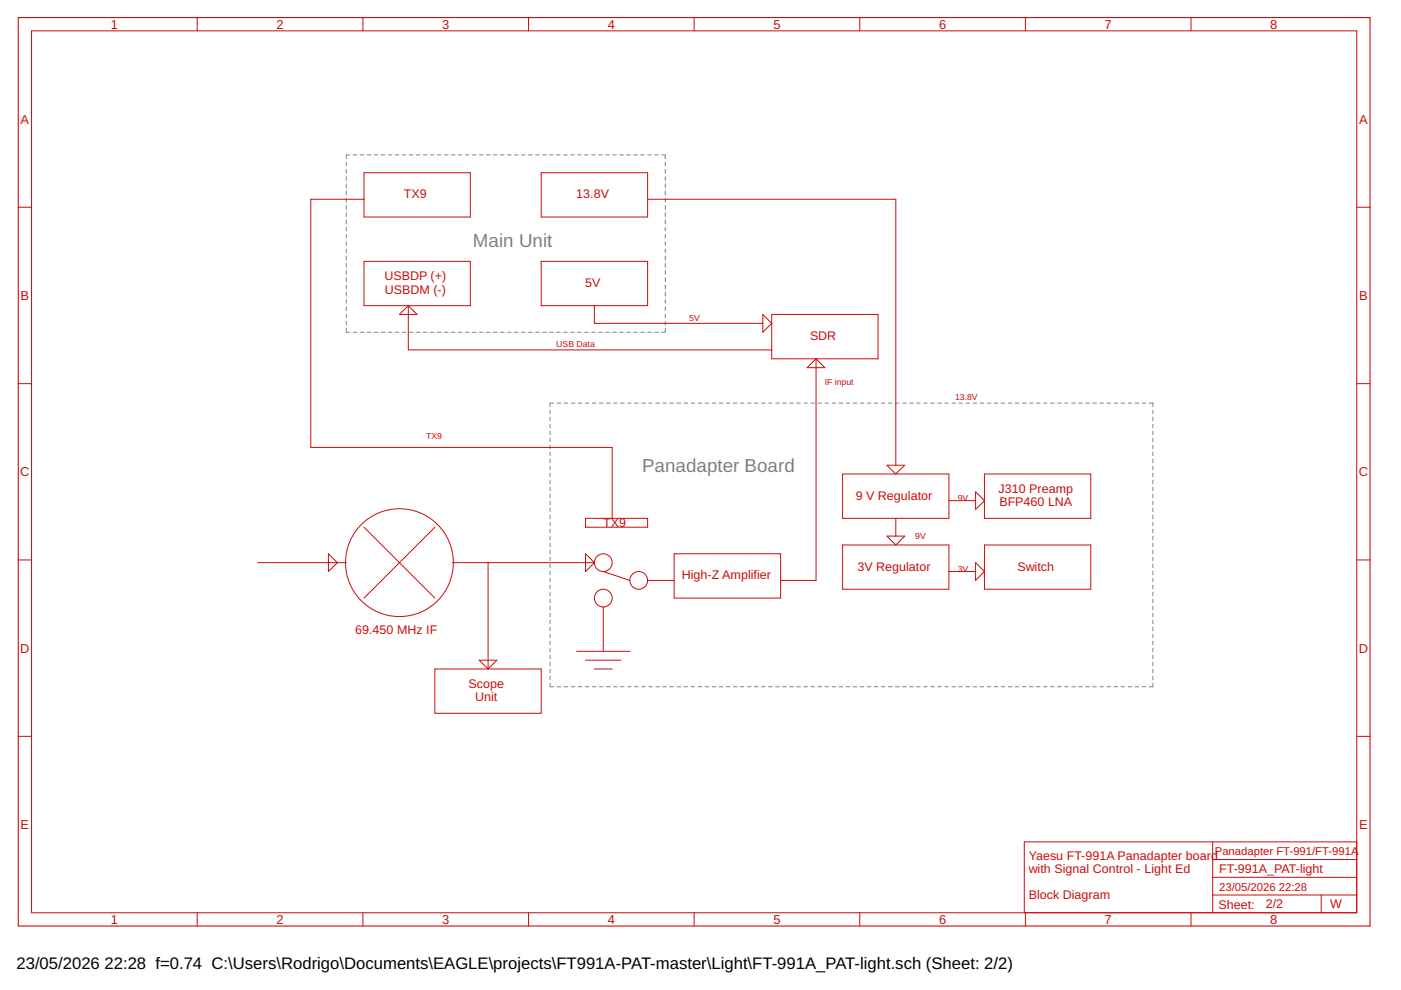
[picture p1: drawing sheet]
<svg xmlns="http://www.w3.org/2000/svg" width="297mm" height="210mm" viewBox="0 0 297 210" stroke-linecap="round" stroke-linejoin="round" font-family="sans-serif">
<g fill="none" stroke="#808080" stroke-width=".21">
<path d="M73.4 34.4v.8M73.4 35.9v.8M73.4 37.5v.7M73.4 39v.8M74.1 32.9h-.7v.8M74.9 32.9h.7M76.4 32.9h.7M77.9 32.9h.7M79.4 32.9h.7M80.8 32.9h.8M82.3 32.9h.8M83.8 32.9h.8"/>
<path d="M85.3 32.9h.7M86.8 32.9h.7M88.3 32.9h.7M89.8 32.9h.7M91.2 32.9h.8M92.7 32.9h.8M94.2 32.9h.8M95.7 32.9h.8M97.2 32.9h.7M98.7 32.9h.7M100.2 32.9h.7M101.7 32.9h.7"/>
<path d="M103.1 32.9h.8M104.6 32.9h.8M106.1 32.9h.8M107.6 32.9h.8M109.1 32.9h.7M110.6 32.9h.7M112.1 32.9h.7M113.6 32.9h.7M115 32.9h.8M116.5 32.9h.8M118 32.9h.8M119.5 32.9h.7"/>
<path d="M121 32.9h.7M122.5 32.9h.7M124 32.9h.7M125.5 32.9h.7M126.9 32.9h.8M128.4 32.9h.8M129.9 32.9h.8M131.4 32.9h.7M132.9 32.9h.7M134.4 32.9h.7M135.8 32.9h.8M137.4 32.9h.7"/>
<path d="M138.8 32.9h.8M140.3 32.9h.8v.8M141.1 34.4v.8M141.1 35.9v.8M141.1 37.5v.7M141.1 39v.8M73.4 40.5v.8M73.4 42.1v.7M73.4 43.6v.8M73.4 45.1v.8M73.4 46.7v.8M73.4 48.2v.8"/>
<path d="M73.4 49.7v.8M73.4 51.2v.8M73.4 52.8v.8M73.4 54.3v.8M73.4 55.9v.7M73.4 57.4v.8M73.4 58.9v.8M141.1 40.5v.8M141.1 42.1v.7M141.1 43.6v.8M141.1 45.1v.8M141.1 46.7v.8"/>
<path d="M141.1 48.2v.8M141.1 49.7v.8M141.1 51.2v.8M141.1 52.8v.8M141.1 54.3v.8M141.1 55.9v.7M141.1 57.4v.8M141.1 58.9v.8M73.4 69.6v.8h.7M73.4 60.5v.7M73.4 62v.8M73.4 63.5v.8"/>
<path d="M73.4 65v.8M73.4 66.6v.8M73.4 68.1v.8M74.9 70.4h.7M76.4 70.4h.7M77.9 70.4h.7M79.4 70.4h.7M80.8 70.4h.8M82.3 70.4h.8M83.8 70.4h.8M85.3 70.4h.7M86.8 70.4h.7"/>
<path d="M88.3 70.4h.7M89.8 70.4h.7M91.2 70.4h.8M92.7 70.4h.8M94.2 70.4h.8M95.7 70.4h.8M97.2 70.4h.7M98.7 70.4h.7M100.2 70.4h.7M101.7 70.4h.7M103.1 70.4h.8M104.6 70.4h.8"/>
<path d="M106.1 70.4h.8M107.6 70.4h.8M109.1 70.4h.7M110.6 70.4h.7M112.1 70.4h.7M113.6 70.4h.7M115 70.4h.8M116.5 70.4h.8M118 70.4h.8M119.5 70.4h.7M121 70.4h.7M122.5 70.4h.7"/>
<path d="M124 70.4h.7M125.5 70.4h.7M126.9 70.4h.8M128.4 70.4h.8M129.9 70.4h.8M131.4 70.4h.7M132.9 70.4h.7M134.4 70.4h.7M135.8 70.4h.8M137.4 70.4h.7M138.8 70.4h.8M141.1 60.5v.7"/>
<path d="M141.1 62v.8M141.1 63.5v.8M141.1 65v.8M141.1 66.6v.8M141.1 68.1v.8M141.1 69.6v.8h-.8M116.6 87v.7M116.6 88.4v.8M116.6 89.9v.8M116.6 91.4v.8M116.6 92.9v.7M116.6 94.4v.7"/>
<path d="M116.6 95.9v.7M116.6 97.3v.8M116.6 98.8v.8M117.4 85.5h-.8v.7M118.1 85.5h.8M119.6 85.5h.8M121.1 85.5h.8M122.6 85.5h.8M124.1 85.5h.8M125.6 85.5h.7M127.1 85.5h.7M128.6 85.5h.7"/>
<path d="M130.1 85.5h.7M131.6 85.5h.7M133.1 85.5h.7M134.6 85.5h.7M136.1 85.5h.7M137.6 85.5h.7M139 85.5h.8M140.5 85.5h.8M142 85.5h.8M143.5 85.5h.8M145 85.5h.8M146.5 85.5h.8"/>
<path d="M148 85.5h.8M149.5 85.5h.8M151 85.5h.8M152.5 85.5h.7M154 85.5h.7M155.5 85.5h.8M157 85.5h.7M158.5 85.5h.7M160 85.5h.7M161.5 85.5h.7M163 85.5h.7M164.5 85.5h.7"/>
<path d="M165.9 85.5h.8M167.4 85.5h.8M168.9 85.5h.8M170.4 85.5h.8M171.9 85.5h.8M173.4 85.5h.8M174.9 85.5h.8M176.4 85.5h.8M177.9 85.5h.8M179.4 85.5h.7M180.9 85.5h.8M182.4 85.5h.8"/>
<path d="M183.9 85.5h.7M185.4 85.5h.7M186.9 85.5h.7M188.4 85.5h.7M189.9 85.5h.7M191.4 85.5h.7M192.8 85.5h.8M194.4 85.5h.7M195.8 85.5h.8M197.3 85.5h.8M198.8 85.5h.8M200.3 85.5h.8"/>
<path d="M201.8 85.5h.8M203.3 85.5h.8M204.8 85.5h.8M206.3 85.5h.8M207.8 85.5h.8M209.3 85.5h.8M210.8 85.5h.7M212.3 85.5h.7M213.8 85.5h.7M215.3 85.5h.7M216.8 85.5h.7M218.3 85.5h.7"/>
<path d="M219.8 85.5h.7M221.3 85.5h.7M222.7 85.5h.8M224.2 85.5h.8M225.7 85.5h.8M227.2 85.5h.8M228.7 85.5h.8M230.2 85.5h.8M231.7 85.5h.8M233.2 85.5h.8M234.7 85.5h.8M236.2 85.5h.7"/>
<path d="M237.7 85.5h.7M239.2 85.5h.7M240.7 85.5h.7M242.2 85.5h.7M243.7 85.5h.7v.7M244.4 87v.7M244.4 88.4v.8M244.4 89.9v.8M244.4 91.4v.8M244.4 92.9v.7M244.4 94.4v.7M244.4 95.9v.7"/>
<path d="M244.4 97.3v.8M244.4 98.8v.8M116.6 100.3v.8M116.6 101.8v.8M116.6 103.3v.7M116.6 104.8v.7M116.6 106.3v.7M116.6 107.7v.8M116.6 109.2v.8M116.6 110.7v.8M116.6 112.2v.7M116.6 113.7v.7"/>
<path d="M116.6 115.2v.7M116.6 116.6v.8M116.6 118.1v.8M116.6 119.6v.8M244.4 100.3v.8M244.4 101.8v.8M244.4 103.3v.7M244.4 104.8v.7M244.4 106.3v.7M244.4 107.7v.8M244.4 109.2v.8M244.4 110.7v.8"/>
<path d="M244.4 112.2v.7M244.4 113.7v.7M244.4 115.2v.7M244.4 116.6v.8M244.4 118.1v.8M244.4 119.6v.8M116.6 121.1v.8M116.6 122.6v.7M116.6 124.1v.7M116.6 125.6v.7M116.6 127v.8M116.6 128.5v.8"/>
<path d="M116.6 130v.8M116.6 131.5v.7M116.6 133v.7M116.6 134.5v.7M116.6 136v.7M116.6 137.4v.8M116.6 138.9v.8M244.4 121.1v.8M244.4 122.6v.7M244.4 124.1v.7M244.4 125.6v.7M244.4 127v.8"/>
<path d="M244.4 128.5v.8M244.4 130v.8M244.4 131.5v.7M244.4 133v.7M244.4 134.5v.7M244.4 136v.7M244.4 137.4v.8M244.4 138.9v.8M116.6 140.4v.8M116.6 141.9v.7M116.6 143.4v.7M116.6 144.9v.7h.8"/>
<path d="M118.1 145.6h.8M119.6 145.6h.8M121.1 145.6h.8M122.6 145.6h.8M124.1 145.6h.8M125.6 145.6h.7M127.1 145.6h.7M128.6 145.6h.7M130.1 145.6h.7M131.6 145.6h.7M133.1 145.6h.7M134.6 145.6h.7"/>
<path d="M136.1 145.6h.7M137.6 145.6h.7M139 145.6h.8M140.5 145.6h.8M142 145.6h.8M143.5 145.6h.8M145 145.6h.8M146.5 145.6h.8M148 145.6h.8M149.5 145.6h.8M151 145.6h.8M152.5 145.6h.7"/>
<path d="M154 145.6h.7M155.5 145.6h.8M157 145.6h.7M158.5 145.6h.7M160 145.6h.7M161.5 145.6h.7M163 145.6h.7M164.5 145.6h.7M165.9 145.6h.8M167.4 145.6h.8M168.9 145.6h.8M170.4 145.6h.8"/>
<path d="M171.9 145.6h.8M173.4 145.6h.8M174.9 145.6h.8M176.4 145.6h.8M177.9 145.6h.8M179.4 145.6h.7M180.9 145.6h.8M182.4 145.6h.8M183.9 145.6h.7M185.4 145.6h.7M186.9 145.6h.7M188.4 145.6h.7"/>
<path d="M189.9 145.6h.7M191.4 145.6h.7M192.8 145.6h.8M194.4 145.6h.7M195.8 145.6h.8M197.3 145.6h.8M198.8 145.6h.8M200.3 145.6h.8M201.8 145.6h.8M203.3 145.6h.8M204.8 145.6h.8M206.3 145.6h.8"/>
<path d="M207.8 145.6h.8M209.3 145.6h.8M210.8 145.6h.7M212.3 145.6h.7M213.8 145.6h.7M215.3 145.6h.7M216.8 145.6h.7M218.3 145.6h.7M219.8 145.6h.7M221.3 145.6h.7M222.7 145.6h.8M224.2 145.6h.8"/>
<path d="M225.7 145.6h.8M227.2 145.6h.8M228.7 145.6h.8M230.2 145.6h.8M231.7 145.6h.8M233.2 145.6h.8M234.7 145.6h.8M236.2 145.6h.7M237.7 145.6h.7M239.2 145.6h.7M240.7 145.6h.7M242.2 145.6h.7"/>
<path d="M244.4 140.4v.8M244.4 141.9v.7M244.4 143.4v.7M244.4 144.9v.7h-.7"/>
</g>
<g fill="none" stroke="#c90d0c" stroke-width=".21">
<path d="M6.7 6.5h281v187h-281zM41.8 3.7v2.8M76.9 3.7v2.8M112.1 3.7v2.8M147.2 3.7v2.8M182.3 3.7v2.8M217.4 3.7v2.8M252.5 3.7v2.8M77.2 36.6h22.5v9.4h-22.5zM114.7 36.6h22.6v9.4h-22.6zM3.9 43.9h2.8M77.2 55.4h22.5v9.4h-22.5z"/>
<path d="M77.2 42.2h-11.3v52.7h63.9v15M114.7 55.4h22.6v9.4h-22.6zM137.3 42.2h52.6v56.4M287.7 43.9h2.8M84.7 66.7l1.9-1.9 1.8 1.9zM86.6 64.8v9.4h77M126 64.8v3.8h35.7M161.7 66.7l1.9 1.9-1.9 1.8zM163.6 66.7h22.6v9.4h-22.6zM171.1 78l1.9-1.9 1.9 1.9zM173 76.1v47h-7.5M3.9 81.3h2.8"/>
<path d="M188 98.6h3.8l-1.9 1.9zM287.7 81.3h2.8M3.9 118.7h2.8M54.6 119.3h18.8M69.6 117.4l1.9 1.9-1.9 1.9zM77.2 111.8l15 15M92.2 111.8l-15 15M95.9 119.3h30.1M103.5 119.3v22.5M124.1 109.9h13.2v1.9h-13.2zM124.1 117.4l1.9 1.9-1.9 1.9zM142.9 117.4h22.6v9.4h-22.6z"/>
<path d="M178.6 100.5h22.6v9.4h-22.6zM178.6 115.5h22.6v9.4h-22.6zM188 113.7h3.8l-1.9 1.8zM189.9 109.9v3.8M201.2 106.2h5.6M206.8 104.3l1.9 1.9-1.9 1.8zM206.8 119.3l1.9 1.9-1.9 1.9zM208.7 100.5h22.6v9.4h-22.6zM208.7 115.5h22.6v9.4h-22.6zM287.7 118.7h2.8M101.6 140h3.7l-1.8 1.8zM122.3 138.1h11.2"/>
<path d="M124.1 140h7.6M127.9 121.2l5.6 1.9M127.9 128.7v9.4M137.3 123.1h5.6M201.2 121.2h5.6M3.9 156.1h2.8M92.2 141.8h22.5v9.4h-22.5zM126 141.8h3.8M287.7 156.1h2.8M257.1 178.5v15M287.7 178.5h-70.5v15M41.8 193.5v2.8"/>
<path d="M76.9 193.5v2.8M112.1 193.5v2.8M147.2 193.5v2.8M182.3 193.5v2.8M217.4 193.5v2.8M252.5 193.5v2.8M257.1 189.8h30.6M257.1 186h30.6M257.1 182.2h30.6M280.1 189.8v3.7"/>
<circle cx="84.7" cy="119.3" r="11.4"/>
<circle cx="127.9" cy="119.3" r="1.88"/>
<circle cx="127.9" cy="126.8" r="1.88"/>
<circle cx="135.4" cy="123.1" r="1.88"/>
</g>
<path d="M3.9 3.7h286.6v192.6h-286.6z" fill="none" stroke="#c90d0c" stroke-width=".23"/>
<g font-size="4" fill="#808080">
<text x="100.3" y="52.4">Main Unit</text>
<text x="136.1" y="100">Panadapter Board</text>
</g>
<g font-size="3.5">
<text x="3.5" y="205.4">23/05/2026</text>
<text x="22.2" y="205.4">22:28 f=0.74 C:\Users\Rodrigo\Documents\EAGLE\projects\FT991A-PAT-master\Light\FT-991A_PAT-light.sch (Sheet: 2/2)</text>
</g>
<g font-size="2.7" fill="#c90d0c">
<text x="23.5" y="6.1">1</text>
<text x="58.6" y="6.1">2</text>
<text x="93.7" y="6.1">3</text>
<text x="128.8" y="6.1">4</text>
<text x="164" y="6.1">5</text>
<text x="199.1" y="6.1">6</text>
<text x="234.2" y="6.1">7</text>
<text x="269.3" y="6.1">8</text>
<text x="4.4" y="26.2">A</text>
<text x="288.1" y="26.2">A</text>
<text x="4.4" y="63.6">B</text>
<text x="288.1" y="63.6">B</text>
<text x="4.3" y="101">C</text>
<text x="288.1" y="101">C</text>
<text x="4.3" y="138.4">D</text>
<text x="288.1" y="138.4">D</text>
<text x="4.4" y="175.8">E</text>
<text x="288.1" y="175.8">E</text>
<text x="23.5" y="195.9">1</text>
<text x="58.6" y="195.9">2</text>
<text x="93.7" y="195.9">3</text>
<text x="128.8" y="195.9">4</text>
<text x="164" y="195.9">5</text>
<text x="199.1" y="195.9">6</text>
<text x="234.2" y="195.9">7</text>
<text x="269.3" y="195.9">8</text>
</g>
<g font-size="2.6" fill="#c90d0c">
<text x="85.7" y="42.1">TX9</text>
<text x="122.2" y="42.1">13.8V</text>
<text x="81.5" y="59.5">USBDP (+)</text>
<text x="81.6" y="62.3">USBDM (-)</text>
<text x="124" y="60.8">5V</text>
<text x="171.7" y="72.1">SDR</text>
<text x="181.4" y="105.9">9 V Regulator</text>
<text x="211.7" y="104.6">J310 Preamp</text>
<text x="211.9" y="107.4">BFP460 LNA</text>
<text x="127.9" y="111.8">TX9</text>
<text x="144.6" y="122.9">High-Z Amplifier</text>
<text x="181.8" y="121">3V Regulator</text>
<text x="215.7" y="121">Switch</text>
<text x="75.3" y="134.3">69.450 MHz IF</text>
<text x="99.3" y="145.9">Scope</text>
<text x="100.7" y="148.7">Unit</text>
<text x="218.1" y="182.3">Yaesu FT-991A Panadapter board</text>
<text x="218.1" y="185.1">with Signal Control - Light Ed</text>
<text x="258.5" y="185.1">FT-991A_PAT-light</text>
<text x="218.1" y="190.7">Block Diagram</text>
<text x="258.3" y="192.7">Sheet:</text>
<text x="268.4" y="192.6">2/2</text>
<text x="282" y="192.6">W</text>
</g>
<g font-size="2.4" fill="#c90d0c">
<text x="257.6" y="181.3">Panadapter FT-991/FT-991A</text>
<text x="258.5" y="188.8">23/05/2026</text>
<text x="271.2" y="188.8">22:28</text>
</g>
<g font-size="1.8" fill="#c90d0c">
<text x="146.1" y="68">5V</text>
<text x="117.9" y="73.6">USB Data</text>
<text x="174.9" y="81.7">IF input</text>
<text x="202.5" y="84.9">13.8V</text>
<text x="90.3" y="93">TX9</text>
<text x="203.1" y="106.1">9V</text>
<text x="194.1" y="114.2">9V</text>
<text x="203.1" y="121.2">3V</text>
</g>
</svg>
